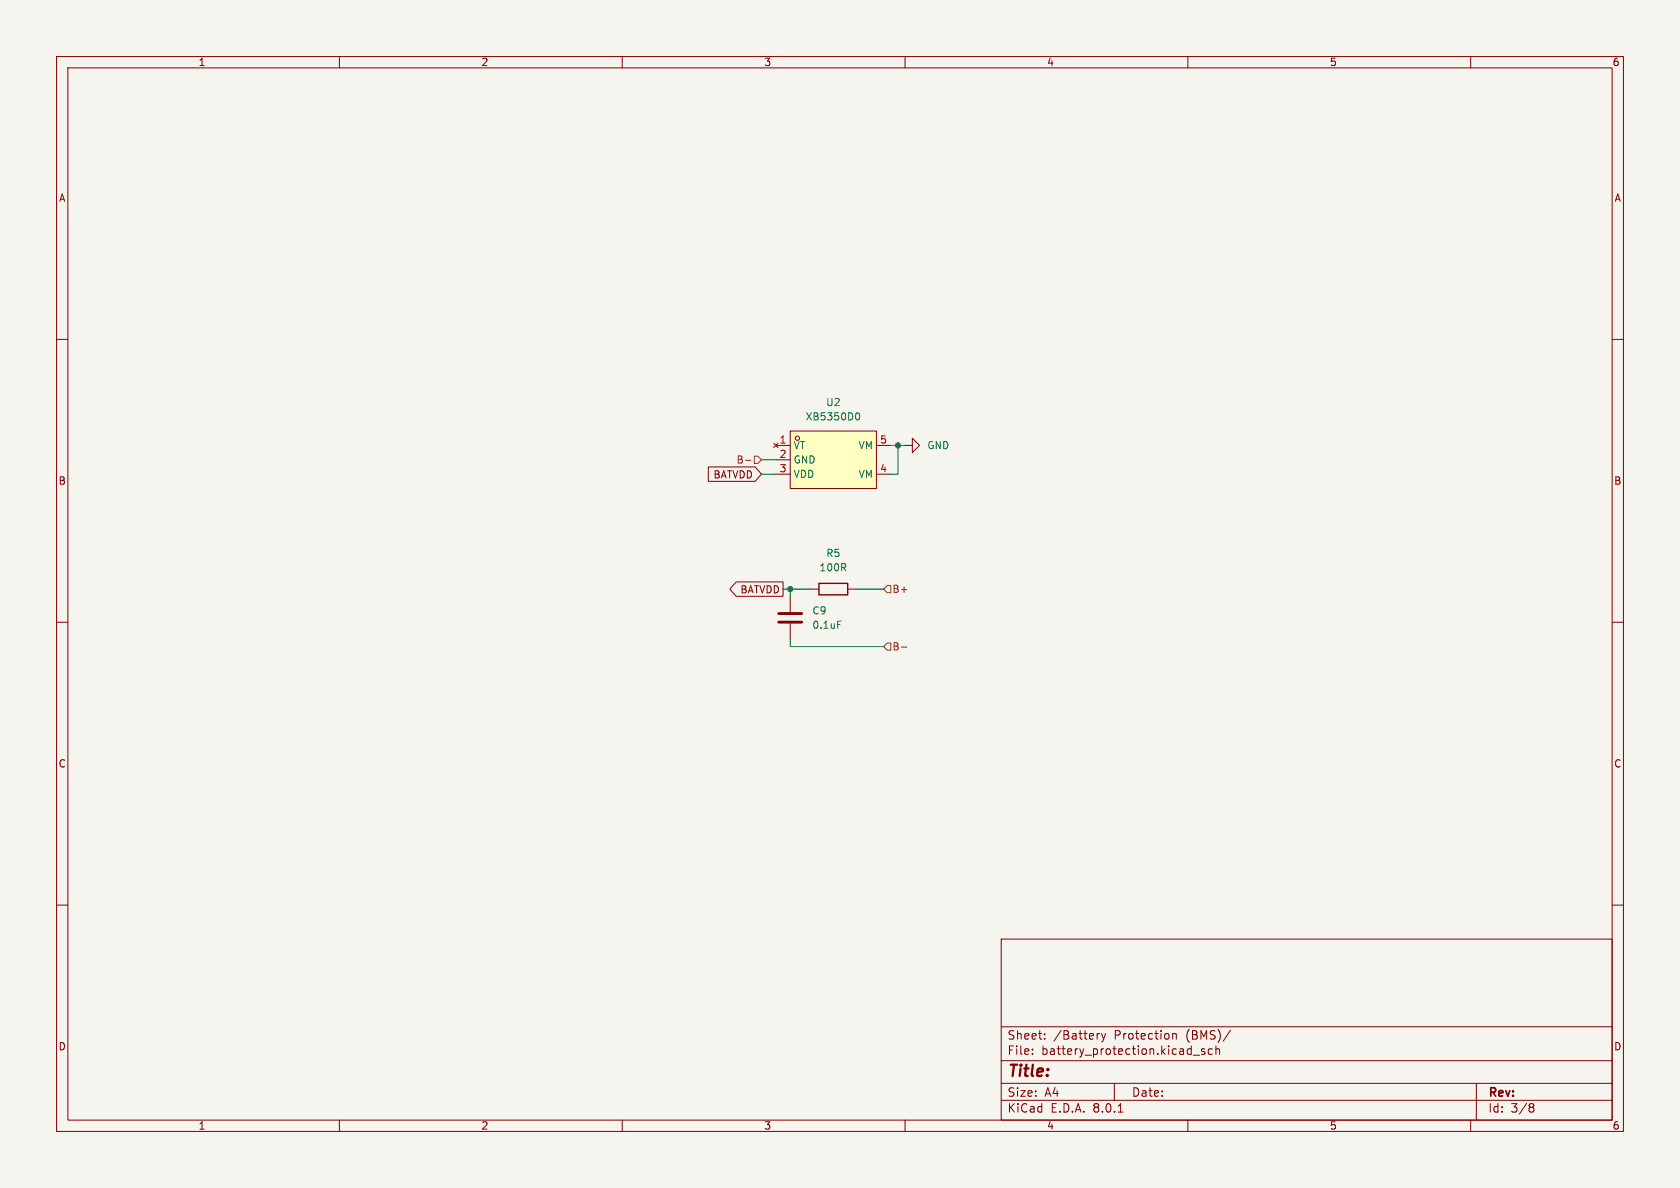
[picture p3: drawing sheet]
<svg xmlns="http://www.w3.org/2000/svg" width="297mm" height="210mm" viewBox="0 0 297 210" stroke-linecap="round" stroke-linejoin="round" font-family="sans-serif">
<path d="M0 0h297v210h-297z" fill="#f5f4ef" stroke="#f5f4ef" stroke-width=".18"/>
<g fill="none" stroke="#840000" stroke-width=".18">
<path d="M10 10h277v190h-277zM12 12h273v186h-273zM60 10v2M110 10v2M160 10v2M210 10v2M260 10v2M10 60h2M285 60h2M10 110h2M139.7 105.4v2.8M139.7 110.2v2.8"/>
<path d="M143.5 104.1h1.3M149.9 104.1h1.2M285 110h2M10 160h2M285 160h2M177 166h108v32h-108zM60 198v2M110 198v2M160 198v2M177 194.5h108M177 191.5h108M177 187.5h108"/>
<path d="M177 181.5h108M182.5 186.3v.1M182.5 185.5v.1M184.7 183.6v.1M184.7 182.8v.1M194.4 182.7l-.3 .1M194.7 182.7l.4 1M195.1 183.7l-.1 .4-.3 .1M195.5 182.7l-.4 1M197 191.5v3M197.7 196.6h.8M207.3 182.8l.2-.1 .4 .1 .1 .9"/>
<path d="M207.3 182.7v1M210 198v2M211 186.5h1.1M213 185.5l-.4-.1-.2 .2 .1 .2 .5 .2v.3h-.6M214.3 185.5l-.4-.1-.3 .3v.4l.1 .2h.6M215 185.5l.2-.1 .3 .1 .1 .9M215 184.9v1.5M217.5 182.1l-1.3 2M260 198v2M261 191.5v6.5M270.6 195.1h.3l.3 .3-.3 .3M270.6 195.7h.3"/>
<path d="M270.9 195.7l.2 .2 .1 .4-.3 .3h-.3"/>
</g>
<path d="M137.7 108.5h4M137.7 110h4" fill="none" stroke="#840000" stroke-width=".51"/>
<path d="M148.1 109.8h.6" fill="none" stroke="#006464" stroke-width=".18"/>
<path d="M144.8 103.1h5.1v2.1h-5.1z" fill="none" stroke="#840000" stroke-width=".25"/>
<path d="M139.7 76.2h15.2v10.2h-15.2z" fill="#ffffc2"/>
<g fill="none" stroke="#840000" stroke-width=".18">
<path d="M136.8 78.4l.7 .7M137.2 78.7h2.5M137.5 78.4l-.7 .7M139.7 76.2h15.2v10.2h-15.2zM154.9 78.7h2.6M160 78.7h1.3v-1.2l1.3 1.2-1.3 1.3v-1.3M160 78.7h.1M125.2 82.5h8.3l1.1 1.3-1.1 1.3h-8.3zM137.2 81.3h2.5M137.2 83.8h2.5M154.9 83.8h2.6M130.1 102.9h8.3v2.5h-8.3l-1.1-1.3z"/>
<circle cx="141" cy="77.5" r=".38"/>
</g>
<path d="M151.4 73.1l.2-.1a.68 .68 0 0 1 .4 .6 .68 .68 0 0 1-.4 .6l-.2-.1" fill="none" stroke="#006464" stroke-width=".18"/>
<path d="M131.8 81.4h1M133.3 80.6h.7l.6 .7-.6 .6h-.7zM156.8 103.5h.7v1.3h-.7l-.6-.7zM156.8 113.7h.7v1.2h-.7l-.6-.6zM159.3 114.4h1" fill="none" stroke="#725600" stroke-width=".18"/>
<path d="M157.5 78.7h2.5M158.7 78.7v5.1h-1.2M134.6 83.8h2.6M134.6 81.3h2.6M138.4 104.1h5.1M139.7 113v1.3h16.5M139.7 104.1v1.3M151.1 104.1h5.1" fill="none" stroke="#009600" stroke-width=".18"/>
<g fill="#009600" stroke="#009600" stroke-width=".18">
<circle cx="139.7" cy="104.1" r=".46"/>
<circle cx="158.7" cy="78.7" r=".46"/>
</g>
<text font-size="2.8" fill="#840000" x="178" y="190.9">Title:</text>
<g font-size="2.1" fill="#840000">
<text x="178" y="184">Sheet:</text>
<text x="186.2" y="184">/Battery</text>
<text x="197" y="184">Protection</text>
<text x="209.8" y="184">(BMS)/</text>
<text x="178" y="186.7">File:</text>
<text x="184.1" y="186.7">battery_protection.kicad_sch</text>
<text x="178" y="196.9">KiCad</text>
<text x="178" y="194.1">Size:</text>
<text x="184.7" y="194.1">A4</text>
<text x="185.7" y="196.9">E.D.A.</text>
<text x="193.3" y="196.9">8.0.1</text>
<text x="200" y="194.1">Date:</text>
<text x="263" y="194.3">Rev:</text>
<text x="263" y="196.9">Id:</text>
<text x="267.1" y="196.9">3/8</text>
</g>
<g font-size="1.8" fill="#840000">
<text x="35" y="11.9">1</text>
<text x="85" y="11.9">2</text>
<text x="135" y="11.9">3</text>
<text x="185" y="11.9">4</text>
<text x="235" y="11.9">5</text>
<text x="285" y="11.9">6</text>
<text x="10.3" y="35.9">A</text>
<text x="285.3" y="35.9">A</text>
<text x="10.3" y="85.9">B</text>
<text x="126" y="84.8">BATVDD</text>
<text x="285.3" y="85.9">B</text>
<text x="130.8" y="105.1">BATVDD</text>
<text x="10.3" y="135.9">C</text>
<text x="285.3" y="135.9">C</text>
<text x="10.3" y="185.9">D</text>
<text x="285.3" y="185.9">D</text>
<text x="35" y="199.9">1</text>
<text x="85" y="199.9">2</text>
<text x="135" y="199.9">3</text>
<text x="185" y="199.9">4</text>
<text x="235" y="199.9">5</text>
<text x="285" y="199.9">6</text>
</g>
<g font-size="1.8" fill="#006464">
<text x="145.9" y="72">U2</text>
<text x="142.3" y="74.5">XB5350D0</text>
<text x="140.2" y="79.6">VT</text>
<text x="140.2" y="82.1">GND</text>
<text x="151.7" y="79.6">VM</text>
<text x="163.8" y="79.6">GND</text>
<text x="140.2" y="84.7">VDD</text>
<text x="151.7" y="84.7">VM</text>
<text x="144.8" y="101.2">100R</text>
<text x="146" y="98.7">R5</text>
<text x="143.5" y="108.8">C9</text>
<text x="143.5" y="111.4">0.1uF</text>
</g>
<g font-size="1.8" fill="#725600">
<text x="130.1" y="82.1">B-</text>
<text x="157.7" y="105">B+</text>
<text x="157.7" y="115.2">B-</text>
</g>
<g font-size="1.8" fill="#a90000">
<text x="137.7" y="78.5">1</text>
<text x="137.7" y="81">2</text>
<text x="137.7" y="83.6">3</text>
<text x="155.5" y="83.6">4</text>
<text x="155.5" y="78.5">5</text>
</g>
</svg>
